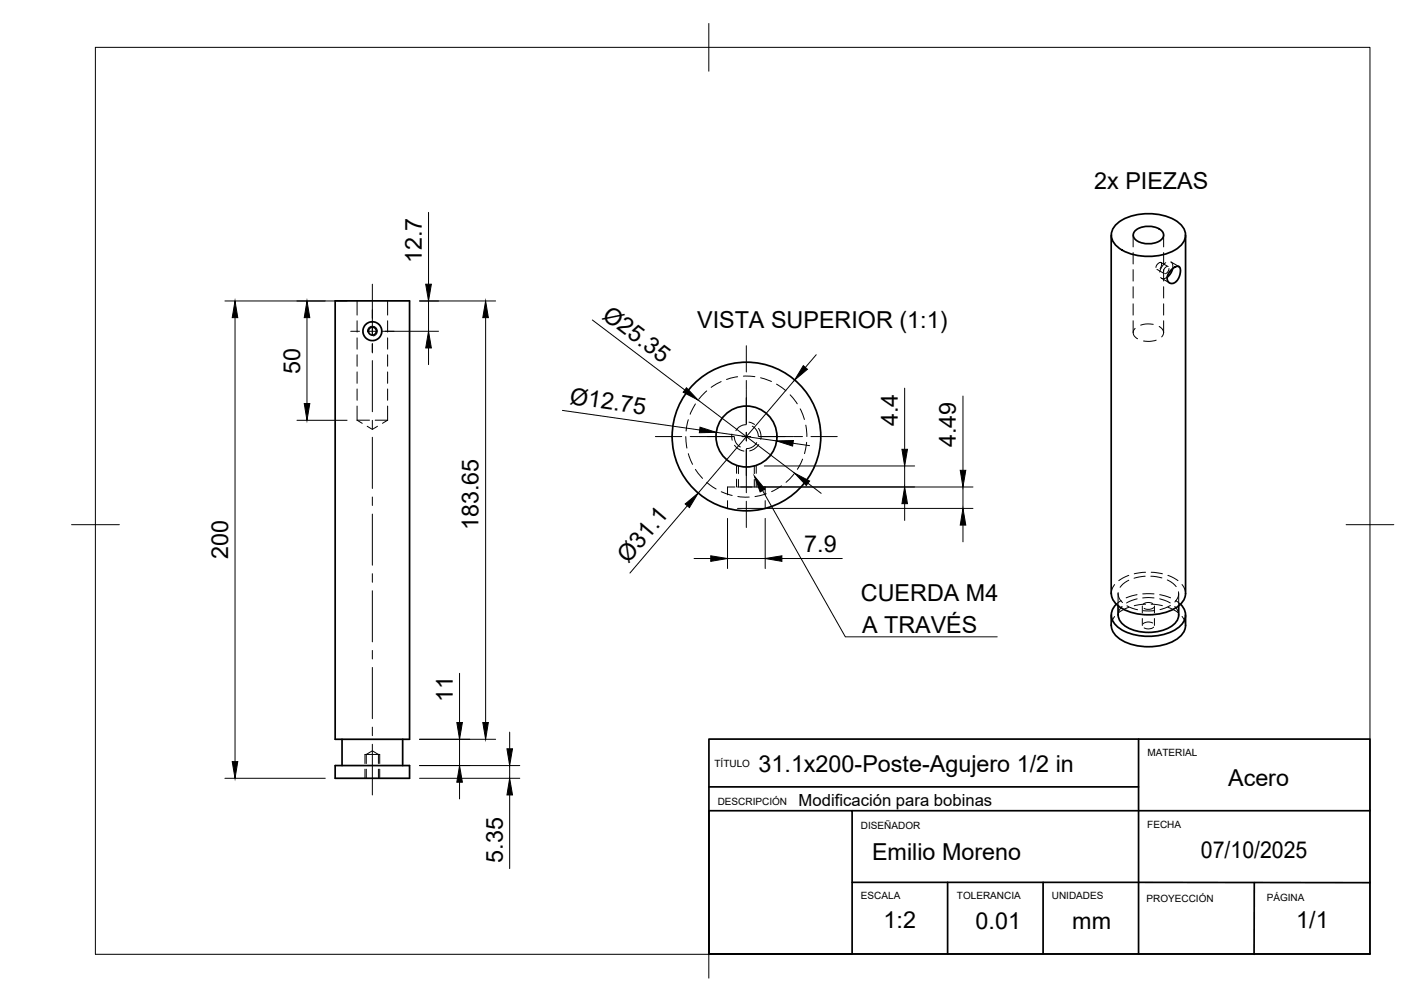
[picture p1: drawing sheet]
<svg xmlns="http://www.w3.org/2000/svg" width="297mm" height="210mm" viewBox="0 0 297 210" stroke-linecap="round" stroke-linejoin="round" font-family="sans-serif">
<!-- layer: Visible -->
<g fill="none" stroke="#000" stroke-width=".36">
<path d="M232.8 49.2v75.1a4.4 4.4 0 0 0 3.2 3.6 11.9 11.9 0 0 0 10.8-.9 3.4 3.4 0 0 0 1.5-2.7v-75.1M233.6 47.2a10.2 10.2 0 0 1 8.6-2.3 7.9 7.9 0 0 1 5.8 3 3 3 0 0 1-1.1 3.9 11.6 11.6 0 0 1-12.7 0 3 3 0 0 1-.6-4.6zM237.9 48.3a4.4 4.4 0 0 1 5.7 .3 1.56 1.56 0 0 1-1.4 2.2 4.3 4.3 0 0 1-4.6-1 1.19 1.19 0 0 1 .3-1.5zM245.3 56.6l.7-.6 .7-.2 .4 .1 .2 .5-.1 1-.4 1-.6 .7-.6 .3-.7-.2-.3-.4-.1-.5 .1-.8zM245.6 56.3l-.3 .8-.8 1M70.2 63h15.6v91.9h-15.6zM232.8 128.8a4.7 4.7 0 0 0 .9 4.3 10.5 10.5 0 0 0 9.3 2.2 7.2 7.2 0 0 0 5-2.9l.3-1.4v-2.2M233.8 126.6a3.1 3.1 0 0 0 .9 5.1 12 12 0 0 0 11.8 0 3.1 3.1 0 0 0 .8-5.1M234.2 126.9v1.9M246.9 126.9a3.7 3.7 0 0 1-1.5 4.3 9.4 9.4 0 0 1-10.3-.5l-.8-1.2-.1-.7M71.6 154.9v5.5M84.3 154.9v5.5"/>
<path d="M70.2 160.4h15.6v2.6h-15.6z"/>
<circle cx="78" cy="69.4" r="1.97"/>
<circle cx="78" cy="69.4" r=".84"/>
<circle cx="156.4" cy="91.4" r="6.4"/>
<circle cx="156.4" cy="91.4" r="15.6"/>
</g>
<!-- layer: Hidden -->
<g fill="none" stroke="#000" stroke-width=".21">
<path d="M237.4 49.2v2.5M237.4 52.9v2.4M237.4 56.5v2.4M242.1 56l.5-.8 .6-.2 .1 .4-.3 .9M242.4 56.4l1.5 .9M243.2 55l1.5 .9M243.3 58.3l1.7 1M243.8 49.2v2.5M243.8 52.9v2.4M243.8 56.5v2.4M244.2 55l-.7 .7-.6 1.3M244.5 55.8l-.6 .4-.2 .7"/>
<path d="M244.5 58.1l-.8 .3-.6-.3M244.9 56.3l-.2 .6-.6 .4M247 55.8l-1.7-.9 .3 .5v.9M74.8 63v3M74.8 67.2v2.4M74.8 70.8v2.3M74.8 74.3v2.4M74.8 77.9v2.4M81.2 63v3M81.2 67.2v2.4M81.2 70.8v2.3M81.2 74.3v2.4"/>
<path d="M81.2 77.9v2.4M151.1 79.9l-2.1 1.2M154.5 78.9l-2.3 .6M155.7 78.8l2.4 .1M159.3 79.1l2.3 .8M237.4 60.1v2.3M237.4 63.6v2.4M237.4 67.2v2.5M237.8 68.8a1.3 1.3 0 0 0 .5 2.2M241.6 67.9h-1.6l-1.1 .2M242.2 71.3l-1.3 .2-1.4-.1M242.8 68.4a1.34 1.34 0 0 1 .6 2.2"/>
<path d="M243.8 60.1v2.3M243.8 63.6v2.4M243.8 67.2v2.5M74.8 88h2.6M74.8 88l1.1 .7M74.8 81.5v2.4M74.8 85.1v2.9M76.9 89.3l1.1 .7 1.1-.7M78.6 88h2.6M81.2 88l-1.1 .7M81.2 81.5v2.4M81.2 85.1v2.9"/>
<path d="M143.7 91.5l.2 2.4M144.2 95l.9 2.3M144.2 87.9l-.5 2.4M145.7 98.3l1.5 1.9M145.7 84.6l-1.1 2.2M148 81.9l-1.6 1.7M153.8 91.5a2.45 2.45 0 0 0 1.3 2.1M154.7 97.6v1.6M156.3 89h-.3a2.37 2.37 0 0 0-1.8 1.2M157.6 89.3l.1 .1a2.45 2.45 0 0 1 1.2 2.1M158 97.6v1.6M158.5 92.7l-.1 .2a2.46 2.46 0 0 1-2 1.1"/>
<path d="M162.7 80.5l1.9 1.4M165.5 82.7l1.5 1.9M166.3 99.3l-1.6 1.7M167.6 85.7l.9 2.2M168.1 96.2l-1.1 2.1M168.8 89.1l.2 2.4M169 92.7l-.5 2.3M148 101l2 1.4M151.1 103l2.3 .8M152.4 104.9v1.6M154 102h-1.6v1.7M154.6 104l2.4 .1"/>
<path d="M154.7 100.4v1.6M155.2 102h2.3M158 100.4v1.6M158.7 102h1.6v1.7M160.3 104.9v1.6M160.5 103.4l-2.3 .6M163.7 101.8l-2.1 1.2M240 119.9l-2.4 .3M241.2 119.9l2.3 .3M233.5 122.5l-.6 .9-.1 .9M233.5 129.2l-.6 .9-.1 .9M234.2 124.3v2.6"/>
<path d="M234.2 124.1l.2 1 .7 1.1M234.8 125.8l-1 .8M235.1 127l-.7 1-.2 .8M236.1 126.9l2.2 .8M236.5 120.5l-2.1 1.1M236.5 121.6l-1.2 .7-.7 .7M236.5 127.2l-2.1 1.1M238.2 124.6l-2.3 .6M238.2 125.4l-2.2 .9M239.3 126.9v1.5M239.3 129.6v1.4M239.4 125.3h2.3"/>
<path d="M239.4 124.4h2.3M239.9 120.7l-2.3 .4M240 126.6l-2.4 .3M241.1 120.7l2.3 .4M241.2 126.6l2.3 .3M241.4 126.4a1.84 1.84 0 0 0-1.9 .2M241.4 130.5a1.84 1.84 0 0 0-1.9 .2M241.7 127.3a1.84 1.84 0 0 1-2 .1M241.7 131.4a1.89 1.89 0 0 1-2 .1M241.8 127.9h-2.3M241.8 126.9v1.5M241.8 129.6v1.4"/>
<path d="M242.9 125.4l2.2 .9M242.9 124.6l2.3 .6M244.5 121.5l1.2 .7 .7 .7M244.6 120.5l2.2 1.1M244.6 127.2l2.2 1.1M245.2 126.8l-2.2 .9M246.1 127l.6 1 .2 .8M246.3 125.8l1 .8M246.9 124v.2a2.33 2.33 0 0 1-.8 1.9M246.9 124.3v2.6M247.6 122.5l.6 .9 .1 .9M247.6 129.1l.6 1 .1 .9"/>
<path d="M76.5 158h3M76.7 159.9v-1.9l1.3-.7 1.3 .7v1.9M76.7 161.1v1.9M79.3 161.1v1.9"/>
</g>
<!-- layer: Visible Narrow -->
<path d="M77 69.5a1.03 1.03 0 0 1 .8-1.1 1.03 1.03 0 0 1 1.2 .8 1.03 1.03 0 0 1-.8 1.2" fill="none" stroke="#000" stroke-width=".21"/>
<!-- layer: Hidden Narrow -->
<g fill="none" stroke="#000" stroke-width=".21">
<path d="M153.3 90.9l.1 1.3M153.9 93.3a2.93 2.93 0 0 0 2 1.2M154.3 97.5v1.7M156.9 88.4l1.2 .5M158.4 97.5v1.7M158.9 89.7l.4 1 .1 1.3M158.9 93.1l-1 1-.9 .4M154.3 100.4v1.6M158.4 100.4v1.6M76.5 158v1.9M79.5 158v1.9M76.5 161.1v1.9"/>
<path d="M79.5 161.1v1.9"/>
</g>
<!-- layer: BORDER -->
<path d="M20 9.9h267v190h-267zM148.5 4.9v10M15 109.9h10M282 109.9h10M148.5 194.9v10" fill="none" stroke="#000" stroke-width=".21"/>
<!-- layer: TITLEBLOCK -->
<path d="M148.5 154.8h138.5v45h-138.5zM238.5 154.8v45M148.5 169.8h30v30h-30zM148.5 164.8h90M178.5 169.8h108.5M178.5 184.8l108.5 .1M198.5 184.8v15M218.5 184.8v15M262.7 184.9v15" fill="none" stroke="#000" stroke-width=".36"/>
<!-- layer: Smart Centers -->
<g fill="none" stroke="#000" stroke-width=".21">
<path d="M78 59.5v10.8M73.5 69.4h1.8M77.1 69.4h1.8M78 72v1.9M78 75.5v10.7M80.7 69.4h1.8M156.3 72.4v5.5M156.3 79.7v1.8M78 88v1.8M78 91.6v10.7M137.3 91.5h5.5M144.6 91.5h1.8"/>
<path d="M146.5 91.5h7.2M155.4 91.5h1.8M156.3 81.6v7.2M156.3 90.6v1.8M156.3 94.1v7.2M159 91.5h7.2M166.3 91.5h1.8M169.9 91.5h5.5M78 104.1v1.8M78 107.7v10.7M156.3 101.4v1.8M156.3 105v5.5"/>
<path d="M78 120.2v1.8M78 123.8v10.7M78 136.3v1.7M78 139.8v10.8M78 152.3v1.8M78 155.9v10.6"/>
</g>
<!-- layer: FD_Dimensions -->
<g fill="none" stroke="#000" stroke-width=".21">
<path d="M89.8 44.5v15M47.1 63h25.6M49.2 66.5v93M64.3 66.5v18M80.1 69.4h11.8M87.9 63h15.9M89.8 63v6.4M89.8 72.9v3.5M101.7 66.5v84.9M124.1 67l19.3 14.7M166.4 79.6l-20.1 23.7M171 74.3l-2.3 2.7"/>
<path d="M62.2 88h10.5M117.8 86l28.8 4.1M146.2 83.8l20.3 15.3M150 90.6l12.7 1.8M160.1 97.6h31.5M166.1 92.9l3.5 .5M189.5 81.3v12.8M189.5 97.6v4.4M201.7 83v15.5M144 106l-12 14.1M145.4 117h3.5M152.4 108.6v10.5"/>
<path d="M152.4 117h7.9M154.5 102h49.3M154.5 106.5h49.3M160.3 108.6v10.5M163.8 117h12.6M169.2 101.2l2.8 2.1M189.5 105.5v3.5M201.7 102v4.5M201.7 110v3.5M87.9 154.9h15.9M96.3 141v10.4M96.3 154.9v5.5"/>
<path d="M106.8 153.4v3.5M47.1 163h21M87.9 163h21M87.9 160.4h21M96.3 163.9v3.5M106.8 160.4v2.6M106.8 166.5v15.5"/>
</g>
<g fill="#000" stroke="#000" stroke-width=".21">
<path d="M89.2 59.5h1.2l-.6 3.5zM49.2 63l.6 3.5h-1.2zM64.3 63l.6 3.5h-1.2zM89.8 69.4l.6 3.5h-1.2zM101.7 63l.6 3.5h-1.2zM168.3 76.6l.8 .8-2.7 2.2zM63.7 84.5h1.2l-.6 3.5zM143.8 81.2l2.4 2.6-3.1-1.6zM146.6 89.5l3.4 1.1h-3.5zM162.7 92.4l3.5-.1-.2 1.1zM188.9 94.1h1.2l-.6 3.5zM201.1 98.5h1.2l-.6 3.5z"/>
<path d="M143.5 105.6l2.8-2.3-1.9 3zM148.9 116.4l3.5 .6-3.5 .6zM160.3 117l3.5-.6v1.2zM166.5 99.1l3.1 1.7-.7 .9zM189.5 102l.6 3.5h-1.2zM201.7 106.5l.6 3.5h-1.2zM48.6 159.5h1.2l-.6 3.5zM95.7 151.4h1.2l-.6 3.5zM101.1 151.4h1.2l-.6 3.5zM106.2 156.9h1.2l-.6 3.5zM96.3 160.4l.6 3.5h-1.2zM106.8 163l.6 3.5h-1.2z"/>
</g>
<!-- layer: Hole Notes -->
<path d="M158 99.7l2.3 2.8-1.1 .6z" fill="#000" stroke="#000" stroke-width=".21"/>
<path d="M159.7 102.8l17.4 30.6h31.8" fill="none" stroke="#000" stroke-width=".21"/>
<g font-size="4.9">
<text x="229.2" y="39.6">2x PIEZAS</text>
<text x="88.4" y="55.2" transform="rotate(-90 88.4 55.2)">12.7</text>
<text x="126" y="66.5" transform="rotate(37 126 66.5)">Ø25.35</text>
<text x="146" y="68.6">VISTA SUPERIOR (1:1)</text>
<text x="62.8" y="78.2" transform="rotate(-90 62.8 78.2)">50</text>
<text x="119.2" y="84.6" transform="rotate(8 119.2 84.6)">Ø12.75</text>
<text x="188.1" y="89.3" transform="rotate(-90 188.1 89.3)">4.4</text>
<text x="200.3" y="93.7" transform="rotate(-90 200.3 93.7)">4.49</text>
<text x="100.2" y="111.1" transform="rotate(-90 100.2 111.1)">183.65</text>
<text x="47.8" y="117.1" transform="rotate(-90 47.8 117.1)">200</text>
<text x="131.6" y="118.1" transform="rotate(-50 131.6 118.1)">Ø31.1</text>
<text x="168.5" y="115.5">7.9</text>
<text x="180.3" y="126">CUERDA M4</text>
<text x="180.6" y="132.7">A TRAVÉS</text>
<text x="94.9" y="147" transform="rotate(-90 94.9 147)">11</text>
<text x="158.9" y="161.7">31.1x200-Poste-Agujero 1/2 in</text>
<text x="257.3" y="164.8">Acero</text>
<text x="251.6" y="179.7">07/10/2025</text>
<text x="105.3" y="180.8" transform="rotate(-90 105.3 180.8)">5.35</text>
<text x="182.7" y="180.1">Emilio Moreno</text>
<text x="185.1" y="194.4">1:2</text>
<text x="204.4" y="194.5">0.01</text>
<text x="224.6" y="194.6">mm</text>
<text x="271.5" y="194.5">1/1</text>
</g>
<text font-size="3.5" x="167.3" y="168.8">Modificación para bobinas</text>
<g font-size="2.1">
<text x="149.7" y="160.6">TÍTULO</text>
<text x="240.3" y="158.3">MATERIAL</text>
<text x="150.3" y="168.7">DESCRIPCIÓN</text>
<text x="180.3" y="173.7">DISEÑADOR</text>
<text x="240.3" y="173.4">FECHA</text>
<text x="180.3" y="188.4">ESCALA</text>
<text x="200.4" y="188.4">TOLERANCIA</text>
<text x="220.3" y="188.4">UNIDADES</text>
<text x="240.2" y="188.9">PROYECCIÓN</text>
<text x="265.3" y="188.7">PÁGINA</text>
</g>
</svg>
